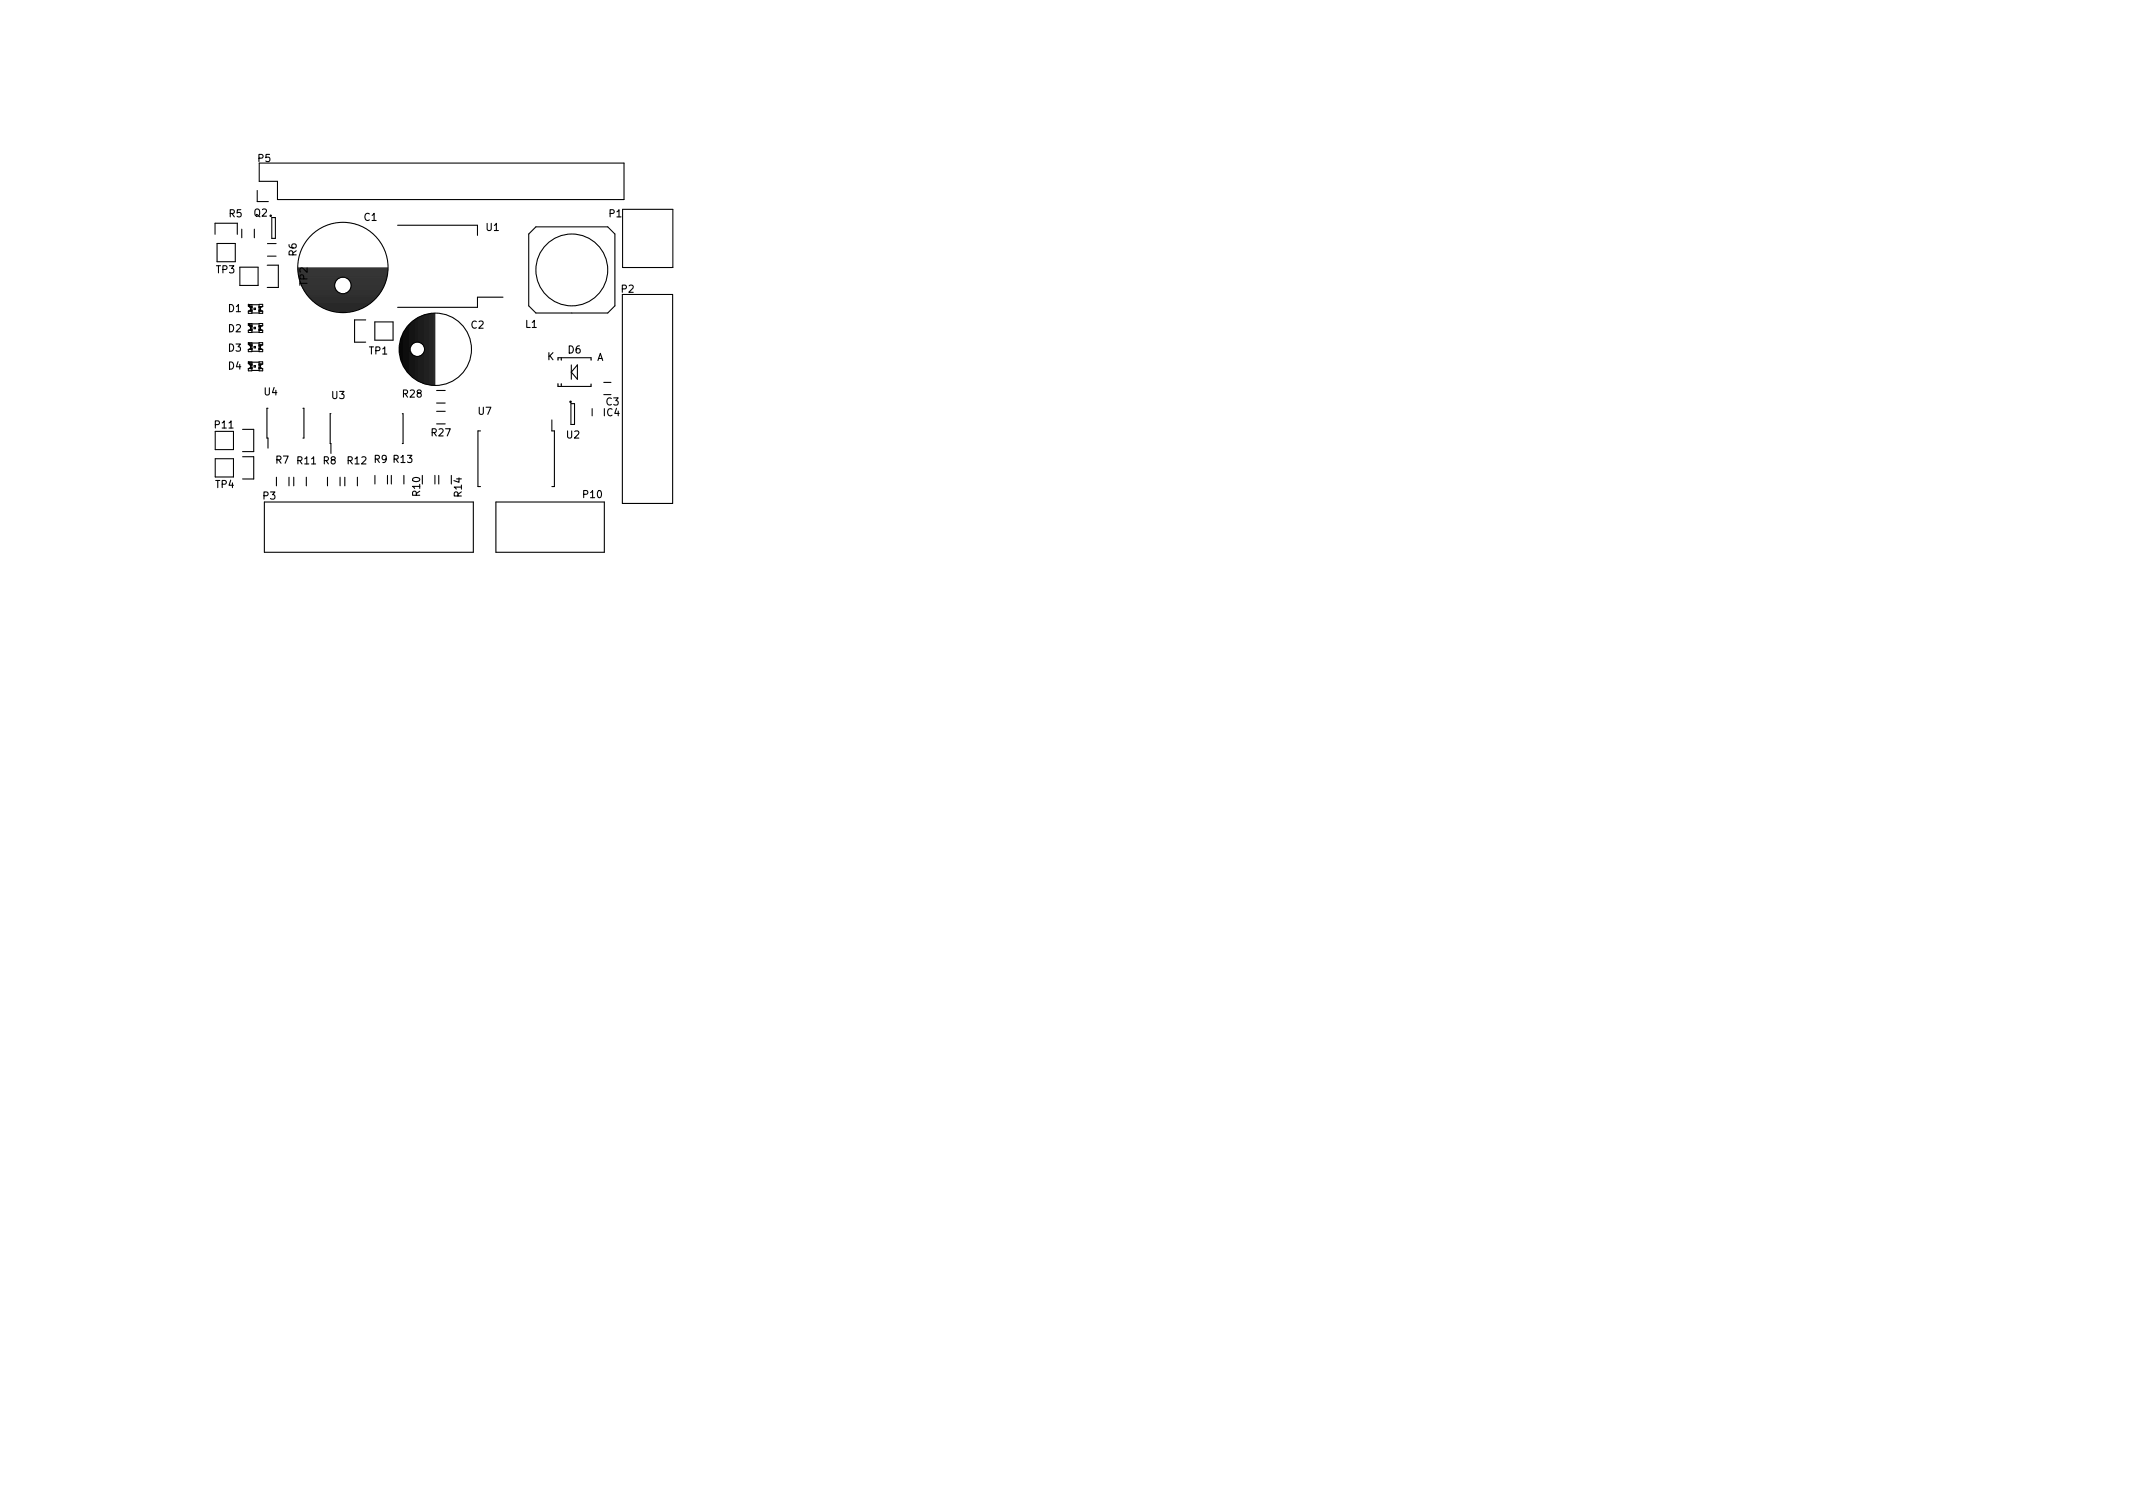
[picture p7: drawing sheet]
<svg xmlns="http://www.w3.org/2000/svg" width="297mm" height="210mm" viewBox="0 0 297 210" stroke-linecap="round" stroke-linejoin="round" font-family="sans-serif">
<g fill="none" stroke="#000" stroke-width=".15">
<path d="M29.9 32.6v-1.5h3.1v1.5M30.2 33.9h2.6v2.5h-2.6zM33.4 37.2h2.5v2.5h-2.5zM33.7 31.9v1.2M35.4 31.9v1.2M35.8 26.5v1.6h1.6M36.1 22.7h50.8v5.1h-48.3v-2.6h-2.5zM37.2 36.9h1.6v3.1h-1.6M37.2 33.9h1.2M37.2 35.7h1.2M37.9 30.3h.4v2.9h-.4zM41.5 37.3h12.5"/>
<path d="M41.5 37.5h12.5M41.5 37.6h12.5M41.5 37.7h12.5M41.5 37.9h12.5M41.6 38h12.4M41.6 38.2h12.3M41.6 38.3h12.3M41.6 38.4h12.3M41.6 38.6h12.3M41.7 38.7h5.5M41.7 38.9h5.3M41.8 39h5.1"/>
<path d="M41.8 39.1h5M41.8 39.3h4.9M41.9 39.4h4.7M41.9 39.6h4.7M42 39.7h4.6M42.1 39.8h4.5M42.1 40h4.5M48.3 38.7h5.5M48.5 38.9h5.3M48.6 39h5.2M48.7 39.1h5M48.8 39.3h4.9"/>
<path d="M48.9 39.4h4.7M48.9 40h4.5M48.9 39.6h4.7M48.9 39.8h4.5M48.9 39.7h4.6M55.4 31.4h11.1v1.4M74.6 31.6h10l1 1v10l-1 1h-10l-1-1v-10zM86.7 29.1h7v8.1h-7zM33.8 59.8h1.5v3.1h-1.5M34.6 42.7l.2 .1 .1 .2-.1 .3-.2 .1M34.6 45.3l.2 .1 .1 .3-.1 .2-.2 .1M34.6 48l.2 .1 .1 .2-.1 .3-.2 .1"/>
<path d="M34.6 50.7l.2 .1 .1 .2-.1 .3-.2 .1M34.6 42.4h.1v.2h-.1zM34.6 45h.1v.3h-.1zM34.6 47.7h.1v.2h-.1zM34.6 50.4h.1v.2h-.1zM34.7 42.4h1.4M34.7 45.1h1.4M34.7 47.8h1.4M34.7 50.4h1.4M34.8 45.1v.3h.3M34.8 45.4v.1h.3M34.9 42.8v.4h.2"/>
<path d="M35.1 43.6h1M35.1 46.2h1M35.1 48.9h1M35.1 51.6h1M35.1 43.2h-.3v.1h.3M35.1 42.7h-.3v-.3h.3v1.2h-.5v-.3h.5M35.1 45.1v1.2h-.5v-.3h.5M35.1 48h-.3v-.3h.3v1.3h-.5v-.4h.5M35.1 50.7h-.3v-.3h.3v1.2h-.5v-.3h.5M35.1 42.7h-.3v.1h.3M35.1 45.8h-.3v.2M35.1 48h-.3v.2h.3"/>
<path d="M35.1 48.5h-.3v.2h.3M35.1 50.7h-.3v.1h.3M35.1 51.2h-.3v.1M35.1 45.5h-.2v.4h.2M35.1 48.1h-.2v.4h.2M35.1 50.8h-.2v.4h.2M35.4 42.9h.2v.2h-.2zM35.4 45.6h.2v.2h-.2zM35.4 48.2h.2v.2h-.2zM35.4 50.9h.2v.2h-.2zM36.1 42.7h.5v-.3h-.5v1.2h.5v-.3h-.5M36.1 43.2h.2v.1h-.2"/>
<path d="M36.1 42.7h.2v.1h-.2M36.1 45.4h.5v-.4h-.5v1.3h.5v-.3h-.5M36.1 48h.5v-.3h-.5v1.3h.5v-.4h-.5M36.1 50.7h.5v-.3h-.5v1.2h.5v-.3h-.5M36.1 45.8h.2v.2M36.1 48h.2v.2h-.2M36.1 48.5h.2v.2h-.2M36.1 50.7h.2v.1h-.2M36.1 51.2h.2v.1M36.1 45.5h.2v.4h-.2M36.1 48.1h.2v.4h-.2M36.1 50.8h.2v.4h-.2"/>
<path d="M36.3 42.8v.4h-.2M36.3 45.4v.1h-.2M36.6 42.7l-.3 .1-.1 .2 .1 .3 .3 .1M36.6 45.3l-.3 .1-.1 .3 .1 .2 .3 .1M36.6 48l-.3 .1-.1 .2 .1 .3 .3 .1M36.6 50.7l-.3 .1-.1 .2 .1 .3 .3 .1M37.3 56.8h-.1v4.2h.1v1.4M42.2 56.8h.1v4.2h-.1M42.2 40.1h4.5M42.3 40.3h4.4M42.4 40.4h4.4M42.4 40.5h4.5"/>
<path d="M42.5 40.7h4.6M42.6 40.8h4.7M42.7 41h10.1M42.8 41.1h9.9M42.9 41.2h9.7M43.1 41.4h9.3M43.2 41.5h9.1M43.3 41.7h8.9M43.5 41.8h8.5M43.6 41.9h8.3M43.8 42.1h7.9M44 42.2h7.5"/>
<path d="M44.2 42.4h7.1M44.4 42.5h6.7M44.6 42.6h6.3M44.8 42.8h5.9M45.1 42.9h5.3M45.5 43.1h4.5M45.9 43.2h3.7M46.1 57.6h-.1v4.2h.1v1.3M46.4 43.3h2.7M47.3 43.5h.9M48.2 40.8h4.7M48.4 40.7h4.6"/>
<path d="M48.6 40.5h4.5M48.7 40.4h4.4M48.8 40.3h4.4M48.8 40.1h4.5M50.9 44.5h-1.5v3.1h1.5M52.2 44.8h2.5v2.6h-2.5zM55.6 48.1v1M55.8 47.4v2.5M55.9 46.9v3.5M56 57.6h.1v4.2h-.1M56.1 46.6v4.1M56.2 46.3v4.7"/>
<path d="M56.3 46v5.2M56.5 45.8v5.6M56.6 45.6v6M56.8 45.5v6.3M56.9 45.3v6.7M57 45.1v7M57.2 45v3.3M57.2 49v3.3M57.3 44.9v3.1M57.3 49.2v3.2M57.5 44.8v3.1M57.5 49.4v3.1"/>
<path d="M57.6 44.6v3.2M57.6 49.5v3.1M57.7 44.5v3.2M57.7 49.6v3.1M57.9 44.4v3.3M57.9 49.6v3.2M58 44.4v3.2M58 49.6v3.3M58.2 44.3v3.3M58.2 49.6v3.4M58.3 44.2v3.5M58.3 49.6v3.5"/>
<path d="M58.4 44.1v3.6M58.4 49.6v3.5M58.6 44.1v3.7M58.6 49.5v3.7M58.7 44v3.8M58.7 49.4v3.9M58.9 44v4M58.9 49.3v4M59 43.9v4.3M59 49.1v4.3M59.1 43.9v9.5M59.3 43.8v9.7"/>
<path d="M59.4 43.8v9.7M59.6 43.7v9.8M59.7 43.7v9.9M59.8 43.7v9.9M60 43.7v9.9M60.1 43.7v9.9M60.3 43.6v10M60.4 43.6v10M60.5 43.6v10M60.8 57.3h1.2M60.8 59h1.2M60.8 56.1h1.2"/>
<path d="M60.8 54.4h1.2M70 41.4h-3.5v1.4h-11.1M76.9 58.5v1.5h.3v7.8h-.3M77.7 53.4v.4h4.6v-.3M77.7 50.2v-.4h4.6v.4M78.2 49.8v.4M78.2 53.4v.4M79.5 56.2h.5v2.9h-.5zM79.6 50.8v2M80.4 50.8v2l-.8-1zM82.5 56.9v1M84.1 53.2h1"/>
<path d="M86.7 41h7v29.1h-7zM30 60.1h2.5v2.5h-2.5zM30 63.9h2.5v2.5h-2.5zM33.8 63.6h1.5v3.1h-1.5M36.8 69.9h29.1v7h-29.1zM38.5 66.5v1.2M40.2 66.5v1.2M40.9 66.5v1.2M42.7 66.5v1.2M45.6 66.5v1.2M47.4 66.5v1.2M48 66.5v1.2"/>
<path d="M49.8 66.5v1.2M52.2 66.2v1.2M54 66.2v1.2M54.5 66.2v1.2M56.2 66.2v1.2M60.6 66.2v1.2M61.1 66.2v1.2M66.9 60h-.3v7.8h.3M69.1 69.9h15.1v7h-15.1z"/>
<circle cx="37.7" cy="30" r=".1"/>
<circle cx="47.8" cy="37.2" r="6.3"/>
<circle cx="47.8" cy="39.7" r="1.15"/>
<circle cx="79.6" cy="37.6" r="5"/>
<circle cx="34.7" cy="42.6" r=".07"/>
<circle cx="34.7" cy="50.6" r=".07"/>
<circle cx="34.7" cy="45.2" r=".07"/>
<circle cx="34.7" cy="47.9" r=".07"/>
<circle cx="58.1" cy="48.6" r="1"/>
<circle cx="60.6" cy="48.6" r="5"/>
<circle cx="79.5" cy="56" r=".1"/>
</g>
<g font-size="1.4">
<text x="35.9" y="22.5">P5</text>
<text x="31.9" y="30.2">R5</text>
<text x="35.4" y="30.1">Q2</text>
<text x="41.3" y="35.6" transform="rotate(-90 41.3 35.6)">R6</text>
<text x="50.7" y="30.7">C1</text>
<text x="67.7" y="32.1">U1</text>
<text x="84.8" y="30.2">P1</text>
<text x="30.1" y="38">TP3</text>
<text x="42.8" y="39.8" transform="rotate(-90 42.8 39.8)">TP2</text>
<text x="86.5" y="40.7">P2</text>
<text x="31.8" y="43.4">D1</text>
<text x="31.8" y="46.2">D2</text>
<text x="65.6" y="45.7">C2</text>
<text x="73.2" y="45.6">L1</text>
<text x="31.8" y="48.9">D3</text>
<text x="31.8" y="51.4">D4</text>
<text x="51.4" y="49.3">TP1</text>
<text x="76.2" y="50.1">K</text>
<text x="79.1" y="49.2">D6</text>
<text x="83.1" y="50.2">A</text>
<text x="30" y="59.6">P11</text>
<text x="36.8" y="55">U4</text>
<text x="46.2" y="55.5">U3</text>
<text x="56.1" y="55.3">R28</text>
<text x="66.6" y="57.7">U7</text>
<text x="84.4" y="56.4">C3</text>
<text x="84.5" y="57.9">C4</text>
<text x="38.4" y="64.5">R7</text>
<text x="41.4" y="64.6">R11</text>
<text x="45" y="64.6">R8</text>
<text x="48.4" y="64.6">R12</text>
<text x="52.1" y="64.4">R9 R13</text>
<text x="60.1" y="60.7">R27</text>
<text x="78.9" y="61">U2</text>
<text x="30" y="67.9">TP4</text>
<text x="36.6" y="69.5">P3</text>
<text x="58.5" y="69" transform="rotate(-90 58.5 69)">R10</text>
<text x="64.3" y="69.1" transform="rotate(-90 64.3 69.1)">R14</text>
<text x="81.3" y="69.3">P10</text>
</g>
</svg>
